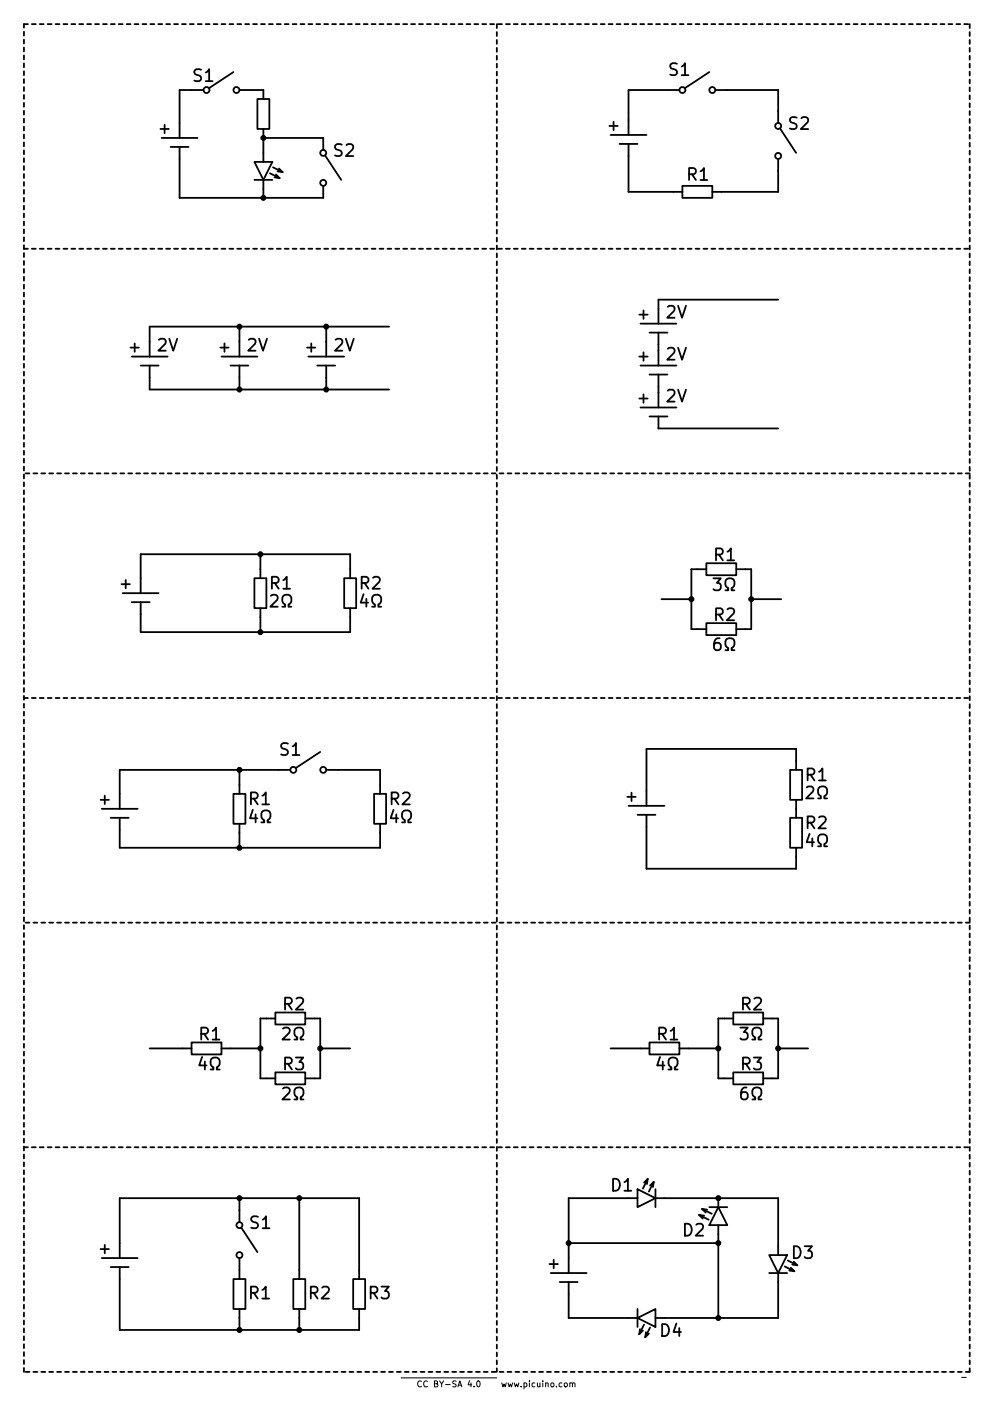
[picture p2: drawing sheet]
<svg xmlns="http://www.w3.org/2000/svg" width="210mm" height="297mm" viewBox="0 0 210 297" stroke-linecap="round" stroke-linejoin="round" font-family="sans-serif">
<path d="M85.1 292.1h20.3M89.4 292.9a.58 .58 0 0 0-.8 .5 .58 .58 0 0 0 .7 .6l.1-.1M101.2 292.9l.2-.1a.69 .69 0 0 1 .5 .6 .69 .69 0 0 1-.5 .6l-.3-.4zM120.9 293.3h.5l.1 .7M121.5 293.4l.1-.2 .3 .1 .1 .7M204 292h1" fill="none" stroke="#000" stroke-width=".21"/>
<g fill="none" stroke="#000" stroke-width=".38">
<path d="M43.2 19.1h-5.1v10.1M49.5 15.3l-5.2 3.4M50.8 19.1h5.1v1.9M144.1 19.1h-10.8v9.5M150.5 15.3l-5.2 3.4M151.8 19.1h13.3v7M34 27.3h1.8M34.3 29.2h7.6M34.9 26.5v1.7M36.2 31.2h3.8M38.1 31.2v10.7h30.5v-2.5M54 34.3h3.8l-1.9 3.8z"/>
<path d="M54 38.1h3.8M54.6 21h2.5v6.3h-2.5zM55.9 27.3v7M55.9 38.1v3.8M55.9 29.2h12.7v2.6M57.3 36.7l2 1.1M57.9 35.5l2 1M58.2 37.6l1.1 .2M58.5 37l.8 .8M58.9 36.3l1 .2M59.2 35.7l.7 .8M69 32.9l3.4 5.2"/>
<path d="M129.3 26.7h1.8M129.5 28.6h7.7M130.2 25.8v1.8M131.4 30.5h3.9M133.3 30.5v10.2h11.5M144.8 39.4h6.3v2.5h-6.3zM165.1 33.7v7h-14M165.5 27.2l3.4 5.2M27.7 73.7h1.8M27.9 75.6h7.7M28.6 72.8v1.8M29.8 77.5h3.9"/>
<path d="M31.7 77.5v5.1h50.8M46.7 73.7h1.8M47 75.6h7.6M47.6 72.8v1.8M48.9 77.5h3.8M50.8 69.3v6.3M50.8 77.5v5.1M65.2 73.7h1.7M65.4 75.6h7.6M66 72.8v1.8M67.3 77.5h3.8M69.2 69.3v6.3"/>
<path d="M69.2 77.5v5.1M82.5 69.3h-50.8v6.3M135.6 75.6h1.8M135.6 66.7h1.8M135.9 77.5h7.6M135.9 68.6h7.6M136.5 65.8v1.8M136.5 74.7v1.8M137.8 79.4h3.8M137.8 70.5h3.8M139.7 70.5v7M139.7 79.4v7"/>
<path d="M165.1 63.5h-25.4v5.1M135.6 84.5h1.8M135.9 86.4h7.6M136.5 83.6v1.8M137.8 88.3h3.8M139.7 88.3v2.5h25.4M55.2 117.5v5.1M149.9 119.4h6.3v2.6h-6.3zM25.8 123.9h1.8M26 125.8h7.7M26.7 123v1.8M27.9 127.7h3.8"/>
<path d="M29.8 127.7v6.3h44.5v-5.1M54 122.6h2.5v6.3h-2.5zM55.2 128.9v5.1M57.5 126.3l.3-.2h.6a.64 .64 0 0 1 .5 .7l-.1 .4-1.4 1.4h1.5M59.9 128.6h.6v-.4a1.08 1.08 0 0 1-.5-1.5 1.08 1.08 0 0 1 1.5-.5 1.17 1.17 0 0 1-.3 2v.4h.6M73 122.6h2.6v6.3h-2.6zM74.3 122.6v-5.1h-44.5v8.3M77.1 126l-.6 1.8h1.6M78.9 128.6h.7v-.4a1.08 1.08 0 0 1-.6-1.5 1.08 1.08 0 0 1 1.5-.5 1.17 1.17 0 0 1-.2 2v.4h.6M140.3 127h6.4M149.9 132.1h6.3v2.6h-6.3zM149.9 120.7h-3.2v12.7h3.2"/>
<path d="M151.4 122.6h1.5l-.8 1a.72 .72 0 0 1 .8 .5v.6l-.4 .5h-.8l-.3-.3M152.7 135.3a1.01 1.01 0 0 0-1.2 1.1v1l.2 .3 .8 .2 .4-.5v-.6l-.4-.5-.8 .1-.2 .4M153.9 125.2h.6v-.5a1.08 1.08 0 0 1-.5-1.5 1.08 1.08 0 0 1 1.5-.5 1.17 1.17 0 0 1-.3 2v.5h.6M153.9 137.9h.6v-.5a1.08 1.08 0 0 1-.5-1.5 1.08 1.08 0 0 1 1.5-.5 1.17 1.17 0 0 1-.3 2v.5h.6M156.2 120.7h3.2v12.7h-3.2M159.4 127h6.3M67.9 159.4l-5.2 3.5M21.3 169.6h1.8M21.6 171.5h7.6M22.2 168.7v1.8M23.5 173.4h3.8M25.4 173.4v6.3h55.2v-5"/>
<path d="M49.5 168.3h2.6v6.4h-2.6zM50.8 163.2v5.1M50.8 174.7v5M53.6 171.7l-.6 1.8h1.6M55.4 174.4h.7v-.5a1.08 1.08 0 0 1-.6-1.5 1.08 1.08 0 0 1 1.5-.5 1.17 1.17 0 0 1-.2 2v.5h.6M61.6 163.2h-36.2v8.3M69.2 163.2h11.4v5.1M79.4 168.3h2.5v6.4h-2.5zM83.5 171.7l-.6 1.8h1.6M85.3 174.4h.6v-.5a1.08 1.08 0 0 1-.5-1.5 1.08 1.08 0 0 1 1.5-.5 1.17 1.17 0 0 1-.3 2v.5h.6M133.1 168.9h1.8M133.3 170.9h7.7"/>
<path d="M134 168.1v1.7M135.3 172.8h3.8M137.2 172.8v11.4h31.7v-4.5M167.6 173.4h2.6v6.3h-2.6zM167.6 163.2h2.6v6.4h-2.6zM168.9 163.2v-4.4h-31.7v12.1M168.9 169.6v3.8M171.1 167l.4-.3h.6a.64 .64 0 0 1 .5 .7l-.1 .4-1.5 1.5h1.6M171.8 176.8l-.7 1.8h1.6M173.6 179.4h.6v-.4a1.08 1.08 0 0 1-.6-1.5 1.08 1.08 0 0 1 1.5-.5 1.17 1.17 0 0 1-.2 2v.4h.6M173.6 169.3h.6v-.5a1.08 1.08 0 0 1-.6-1.5 1.08 1.08 0 0 1 1.5-.4 1.17 1.17 0 0 1-.2 1.9v.5h.6M58.4 214.7h6.4v2.5h-6.4z"/>
<path d="M58.4 215.9h-3.2v12.7h3.2M60 218.1l.4-.2h.6a.64 .64 0 0 1 .5 .7l-.1 .4-1.5 1.4h1.6M64.8 215.9h3.1v12.7h-3.1M155.6 214.7h6.3v2.5h-6.3zM155.6 215.9h-3.2v12.7h3.2M157.1 217.9h1.5l-.8 .9a.72 .72 0 0 1 .8 .5v.6l-.4 .5h-.8l-.3-.2M161.9 215.9h3.2v12.7h-3.2M31.7 222.3h8.9M40.6 221h6.4v2.6h-6.4zM42.9 224.1l-.6 1.8h1.5M44.7 226.8h.6v-.5a1.08 1.08 0 0 1-.6-1.5 1.08 1.08 0 0 1 1.6-.5 1.17 1.17 0 0 1-.3 2v.5h.6M47 222.3h8.2"/>
<path d="M58.4 227.4h6.4v2.5h-6.4zM60 230.8l.4-.2h.6a.64 .64 0 0 1 .5 .7l-.1 .4-1.5 1.4h1.6M62.5 233.1h.6v-.5a1.08 1.08 0 0 1-.6-1.5 1.08 1.08 0 0 1 1.5-.4 1.17 1.17 0 0 1-.2 1.9v.5h.6M62.5 220.4h.6v-.5a1.08 1.08 0 0 1-.6-1.5 1.08 1.08 0 0 1 1.5-.4 1.17 1.17 0 0 1-.2 1.9v.5h.6M67.9 222.3h6.4M129.5 222.3h8.3M137.8 221h6.3v2.6h-6.3zM140 224.1l-.6 1.8h1.6M141.8 226.8h.6v-.5a1.08 1.08 0 0 1-.5-1.5 1.08 1.08 0 0 1 1.5-.5 1.17 1.17 0 0 1-.2 2v.5h.6M144.1 222.3h8.3M155.6 227.4h6.3v2.5h-6.3zM158.4 230.6a1.01 1.01 0 0 0-1.2 1.1v.9l.2 .4 .8 .1 .4-.5v-.6l-.4-.5-.8 .2-.2 .3"/>
<path d="M159.6 233.1h.6v-.5a1.08 1.08 0 0 1-.5-1.5 1.08 1.08 0 0 1 1.5-.4 1.17 1.17 0 0 1-.3 1.9v.5h.6M159.6 220.4h.6v-.5a1.08 1.08 0 0 1-.5-1.5 1.08 1.08 0 0 1 1.5-.4 1.17 1.17 0 0 1-.3 1.9v.5h.6M165.1 222.3h6.3M50.8 254v5.1M63.5 254v17.2M135.3 252.1l3.8 1.9-3.8 1.9zM135.3 254h-14.7v15.9M137.4 250l-1 2M137.4 250l-.1 1M137.4 250l-.7 .7M138.7 250.6l-1 2M138.7 250.6l-.2 1.1"/>
<path d="M138.7 250.6l-.8 .8M139.1 254h26v12.1M139.1 252.1v3.8M148.3 257.6l2.1 1M148.3 257.6l1.1 .1M148.3 257.6l.8 .8M149 256.3l2 1M149 256.3l1 .2M149 256.3l.7 .8M150.5 255.9h3.8M152.4 255.9l1.9 3.9h-3.8zM152.4 254v1.9"/>
<path d="M152.4 259.8v19.6M21.3 264.8h1.8M21.6 266.7h7.6M22.2 263.9v1.8M23.5 268.6h3.8M25.4 266.7v-12.7h50.8v17.2M25.4 268.6v13.4h50.8v-4.5M49.5 271.2h2.6v6.3h-2.6zM50.8 266.7v4.5M50.8 277.5v4.5M51.2 260.3l3.4 5.2M62.2 271.2h2.6v6.3h-2.6z"/>
<path d="M63.5 277.5v4.5M74.9 271.2h2.6v6.3h-2.6zM116.6 268h1.8M116.8 269.9h7.7M117.5 267.1v1.8M118.7 271.8h3.9M120.6 271.8v7.6h14.7M120.6 263.6h31.8M135.3 279.4l3.8-1.9v3.8zM135.3 277.5v3.8M163.2 266.1h3.8l-1.9 3.8zM163.2 269.9h3.8"/>
<path d="M165.1 269.9v9.5h-26M166.5 268.5l2 1M167.1 267.2l2.1 1.1M167.5 269.4l1 .1M167.8 268.8l.7 .7M168.1 268.1l1.1 .2M168.4 267.5l.8 .8M135.8 281.8l-.2 1.1M136.4 282.1l-.8 .8M136.7 280.8l-1.1 2.1M137.1 282.4l-.2 1.1M137.7 282.7l-.8 .8"/>
<path d="M137.9 281.5l-1 2"/>
<circle cx="43.8" cy="19.1" r=".63"/>
<circle cx="50.2" cy="19.1" r=".63"/>
<circle cx="144.8" cy="19.1" r=".63"/>
<circle cx="151.1" cy="19.1" r=".63"/>
<circle cx="68.6" cy="32.4" r=".63"/>
<circle cx="68.6" cy="38.8" r=".63"/>
<circle cx="165.1" cy="26.7" r=".63"/>
<circle cx="165.1" cy="33.1" r=".63"/>
<circle cx="62.2" cy="163.2" r=".63"/>
<circle cx="68.6" cy="163.2" r=".63"/>
<circle cx="50.8" cy="259.8" r=".63"/>
<circle cx="50.8" cy="266.1" r=".63"/>
</g>
<path d="M5.1 5.1h200.6M105.4 5.1v285.8M205.7 5.1v285.8M5.1 52.7h200.6M205.7 100.4h-200.6M5.1 148h200.6M205.7 195.6h-200.6M5.1 243.2h200.6M5.1 290.9v-285.8M205.7 290.9h-200.6" fill="none" stroke="#000" stroke-width=".38" stroke-dasharray=".8 .8"/>
<g fill="#000" stroke="#000" stroke-width=".25">
<circle cx="55.9" cy="29.2" r=".51"/>
<circle cx="55.9" cy="41.9" r=".51"/>
<circle cx="50.8" cy="69.3" r=".51"/>
<circle cx="69.2" cy="69.3" r=".51"/>
<circle cx="50.8" cy="82.6" r=".51"/>
<circle cx="69.2" cy="82.6" r=".51"/>
<circle cx="55.2" cy="117.5" r=".51"/>
<circle cx="55.2" cy="134" r=".51"/>
<circle cx="146.7" cy="127" r=".51"/>
<circle cx="159.4" cy="127" r=".51"/>
<circle cx="50.8" cy="179.7" r=".51"/>
<circle cx="50.8" cy="163.2" r=".51"/>
<circle cx="55.2" cy="222.3" r=".51"/>
<circle cx="67.9" cy="222.3" r=".51"/>
<circle cx="152.4" cy="222.3" r=".51"/>
<circle cx="165.1" cy="222.3" r=".51"/>
<circle cx="50.8" cy="254" r=".51"/>
<circle cx="63.5" cy="254" r=".51"/>
<circle cx="152.4" cy="254" r=".51"/>
<circle cx="120.7" cy="263.6" r=".51"/>
<circle cx="152.4" cy="279.4" r=".51"/>
<circle cx="152.4" cy="263.6" r=".51"/>
<circle cx="50.8" cy="282" r=".51"/>
<circle cx="63.5" cy="282" r=".51"/>
</g>
<g font-size="3.5">
<text x="41" y="17.3">S1</text>
<text x="142" y="16.1">S1</text>
<text x="167.4" y="27.5">S2</text>
<text x="70.9" y="33.2">S2</text>
<text x="145.8" y="38.3">R1</text>
<text x="141.4" y="67.5">2V</text>
<text x="33.4" y="74.5">2V</text>
<text x="52.5" y="74.5">2V</text>
<text x="70.9" y="74.5">2V</text>
<text x="141.4" y="76.4">2V</text>
<text x="141.4" y="85.3">2V</text>
<text x="151.5" y="118.9">R1</text>
<text x="57.3" y="125">R1</text>
<text x="76.4" y="125">R2</text>
<text x="77.7" y="128.8">4</text>
<text x="151.5" y="131.6">R2</text>
<text x="59.4" y="160.2">S1</text>
<text x="171" y="165.6">R1</text>
<text x="52.9" y="170.7">R1</text>
<text x="82.7" y="170.7">R2</text>
<text x="54.3" y="174.5">4</text>
<text x="84.1" y="174.5">4</text>
<text x="171" y="175.8">R2</text>
<text x="172.4" y="179.6">4</text>
<text x="60.1" y="214.2">R2</text>
<text x="157.3" y="214.2">R2</text>
<text x="42.3" y="220.5">R1</text>
<text x="139.5" y="220.5">R1</text>
<text x="43.5" y="226.9">4</text>
<text x="60.1" y="226.9">R3</text>
<text x="140.6" y="226.9">4</text>
<text x="157.3" y="226.9">R3</text>
<text x="129.7" y="252.6">D1</text>
<text x="53.1" y="260.5">S1</text>
<text x="144.9" y="262.1">D2</text>
<text x="168" y="266.9">D3</text>
<text x="52.9" y="275.4">R1</text>
<text x="65.6" y="275.4">R2</text>
<text x="78.3" y="275.4">R3</text>
<text x="140.1" y="283.4">D4</text>
</g>
<g font-size="1.8">
<text x="89.5" y="294.1">CC BY-SA 4.0</text>
<text x="106.8" y="294.1">www.picuino.com</text>
</g>
</svg>
